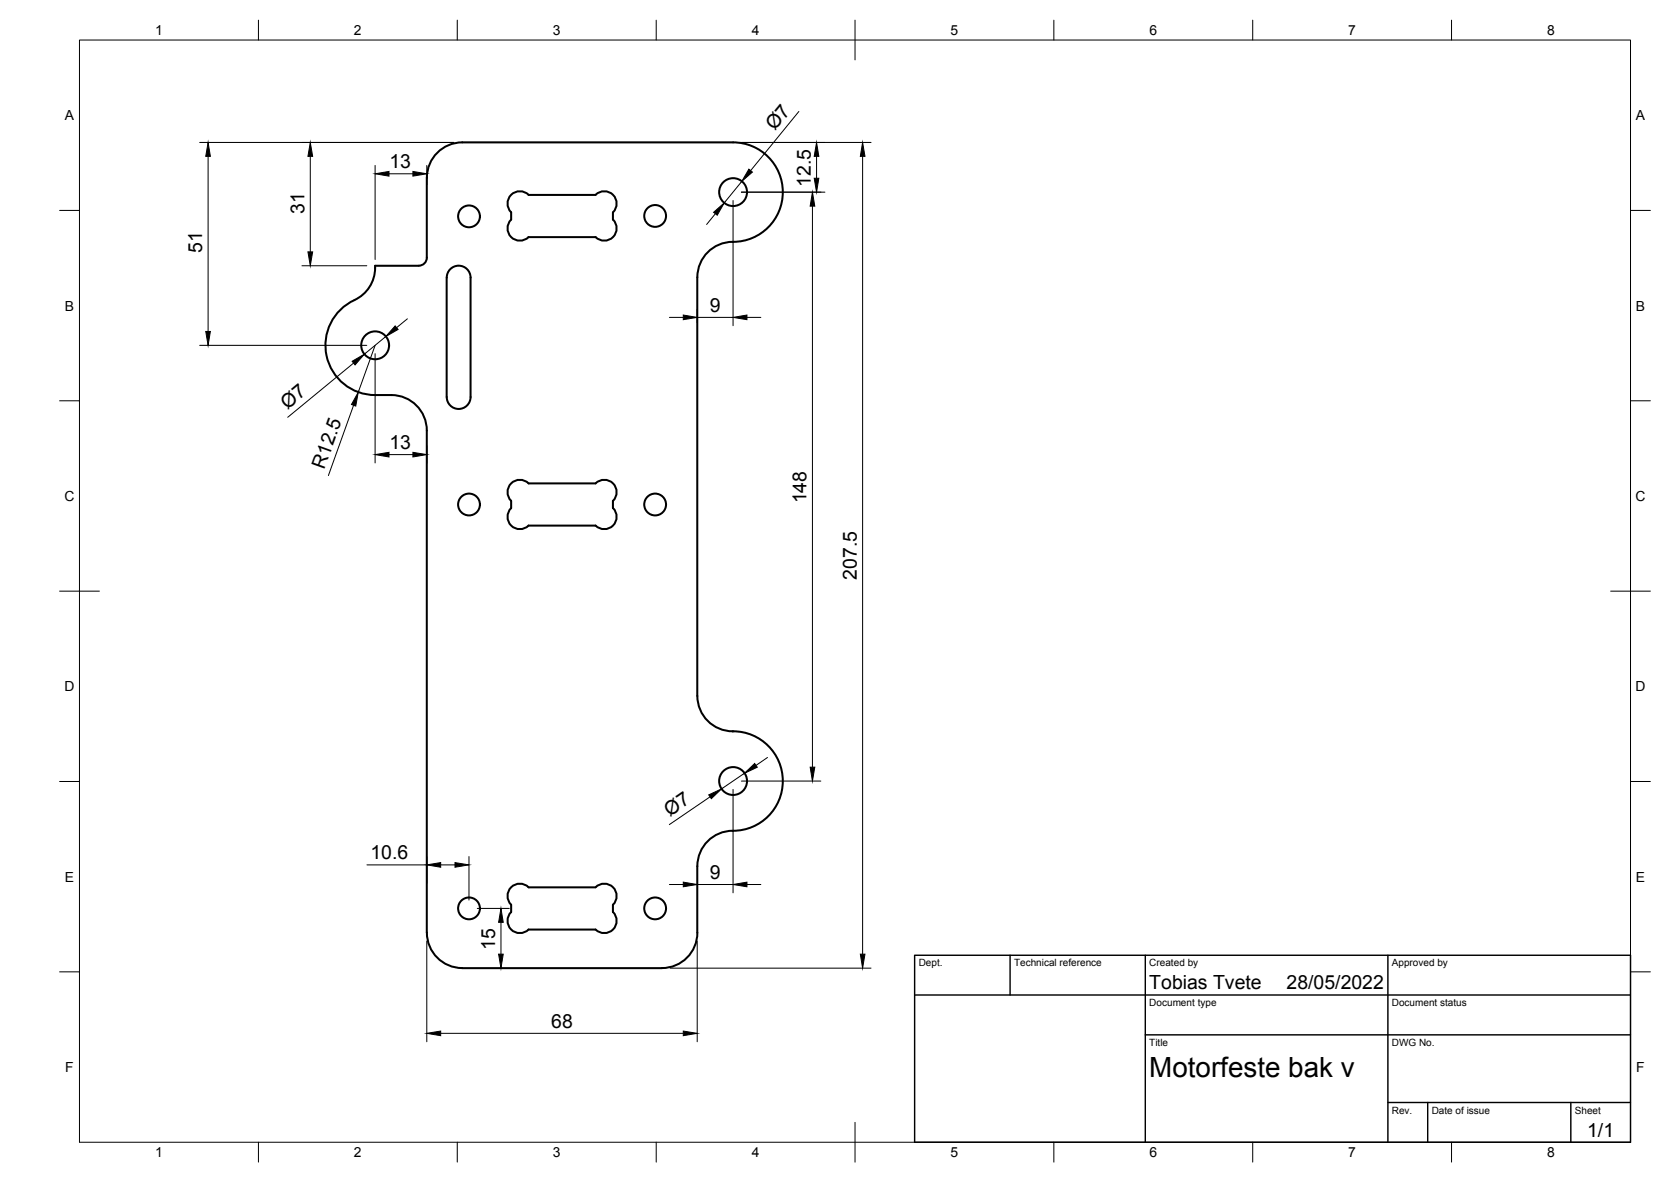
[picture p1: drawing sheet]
<svg xmlns="http://www.w3.org/2000/svg" width="420mm" height="297mm" viewBox="0 0 420 297" stroke-linecap="round" stroke-linejoin="round" font-family="sans-serif">
<!-- layer: Visible -->
<g fill="none" stroke="#000" stroke-width=".51">
<path d="M107.3 44.7v20.1a2 2 0 0 1-2 2h-11a8.9 8.9 0 0 1-5.2 8.6M107.3 44.7a8.9 8.9 0 0 1 8.9-8.9h68.1a12.5 12.5 0 0 1 12.5 12.5 12.5 12.5 0 0 1-12.6 12.5 8.9 8.9 0 0 0-8.9 8.9M128.5 49a3.1 3.1 0 0 1 4.4 0h16.9a3.1 3.1 0 0 1 4.3 0 3.1 3.1 0 0 1 0 4.3v1.9a3.1 3.1 0 0 1 0 4.4 3.1 3.1 0 0 1-4.4 0h-16.8a3.1 3.1 0 0 1-4.4 0 3.1 3.1 0 0 1 0-4.4v-1.9a3.1 3.1 0 0 1 0-4.3zM89.1 75.4a12.5 12.5 0 0 0-7 14 12.5 12.5 0 0 0 12.2 9.9M113.5 67.4a2.99 2.99 0 0 1 3.1-.3 2.99 2.99 0 0 1 1.7 2.7v30a3 3 0 0 1-3 3 3 3 0 0 1-3-3v-30a2.99 2.99 0 0 1 1.2-2.4zM175.3 69.7v105.2a8.9 8.9 0 0 0 9 8.9 12.5 12.5 0 0 1 12.5 12.5 12.5 12.5 0 0 1-12.5 12.5M94.3 99.3h4.1M98.4 99.3a8.9 8.9 0 0 1 8.9 8.9v126.2M128.5 127.7a3.1 3.1 0 0 0 0 4.4 3.1 3.1 0 0 0 4.4 0h16.9a3.1 3.1 0 0 0 4.3 0 3.1 3.1 0 0 0 0-4.4M128.5 127.7v-1.8a3.1 3.1 0 0 1 0-4.4 3.1 3.1 0 0 1 4.4 0h16.9a3.1 3.1 0 0 1 4.3 0 3.1 3.1 0 0 1 0 4.4v1.8M184.2 208.8h.1M184.2 208.8a8.9 8.9 0 0 0-8.9 8.9v16.7a8.9 8.9 0 0 1-8.9 8.9h-50.2a8.9 8.9 0 0 1-8.9-8.9"/>
<path d="M128.5 229.2a3.1 3.1 0 0 0 0 4.4 3.1 3.1 0 0 0 4.4 0h16.9a3.1 3.1 0 0 0 4.3 0 3.1 3.1 0 0 0 0-4.4M132.9 223h16.8M132.9 223a3.1 3.1 0 0 0-4.4 0 3.1 3.1 0 0 0 0 4.4v1.8M149.8 223a3.1 3.1 0 0 1 4.3 0 3.1 3.1 0 0 1 0 4.4v1.8"/>
<circle cx="117.9" cy="54.4" r="2.74"/>
<circle cx="164.7" cy="54.3" r="2.74"/>
<circle cx="184.3" cy="48.3" r="3.5"/>
<circle cx="94.3" cy="86.8" r="3.5"/>
<circle cx="117.9" cy="126.8" r="2.74"/>
<circle cx="164.7" cy="126.8" r="2.74"/>
<circle cx="184.3" cy="196.3" r="3.5"/>
<circle cx="117.9" cy="228.3" r="2.74"/>
<circle cx="164.7" cy="228.3" r="2.74"/>
</g>
<!-- layer: Border -->
<g fill="none" stroke="#000" stroke-width=".25">
<path d="M20 10.1h390v276.9h-390zM65 5.1v5M115 5.1v5M165 5.1v5M215 5.1v10M265 5.1v5M315 5.1v5M365 5.1v5M15 52.9h5M410 52.9h5M15 100.7h5M410 100.7h5"/>
<path d="M15 148.6h10M405 148.6h10M15 196.4h5M410 196.4h5M15 244.2h5M410 244.2h5M65 287v5M115 287v5M165 287v5M215 282.1v9.9M265 287v5M315 287v5"/>
<path d="M365 287v5"/>
</g>
<!-- layer: TitleBlock -->
<path d="M230 240.1h180v46.9h-180zM230 250h180M254 240.1v9.9M288 240.1v46.9M349 240.1v46.9M288 260.1h122M349 277.1h61M359 277.1v9.9M395 277.1v9.9" fill="none" stroke="#000" stroke-width=".36"/>
<!-- layer: Dimensions -->
<g fill="none" stroke="#000" stroke-width=".25">
<path d="M50.2 35.8h63.9M52.3 39.3v44M78 39.3v24M186.4 35.8h32.6M200.9 28l-12.2 14.9M205.3 39.3v5.5M216.9 39.3v200.5M94.3 41.6v23.6M97.8 43.7h6M107.3 41.6v4.8M179.9 53.7l-2.2 2.7M184.3 50.4v31.5"/>
<path d="M186.4 48.3h21M186.5 45.6l-4.4 5.4M204.3 51.8v141M75.9 66.8h16.3M168.3 79.8h3.5M175.3 77.7v3.4M175.3 79.8h9M187.8 79.8h3.5M50.2 86.8h42M88.9 91.2l-16.6 13.7M94.3 86.8l-4.2 11.8M94.3 88.9v27.4"/>
<path d="M97 84.6l-5.4 4.4M102.4 80.1l-2.7 2.2M88.9 101.9l-6.3 17.6M97.8 114.2h6M107.3 112.1v4.2M184.3 198.4v26M186.4 196.3h20M187.2 194.3l-5.8 4M193 190.4l-2.9 1.9M92.3 217.3h15M107.3 215.3v6.5M110.8 217.3h3.6"/>
<path d="M117.9 215.3v10.9M178.5 200.2l-10.2 7M107.3 236.5v25.3M120 228.3h8.1M126 231.8v8M168.3 222.3h3.5M175.3 222.3h9M175.3 236.5v25.3M187.8 222.3h3.5M110.8 259.7h61M168.5 243.3h50.5"/>
</g>
<g fill="#000" stroke="#000" stroke-width=".25">
<path d="M52.3 35.8l.6 3.5h-1.2zM78 35.8l.6 3.5h-1.2zM205.3 35.8l.6 3.5h-1.2zM216.9 35.8l.6 3.5h-1.2zM94.3 43.7l3.5-.6v1.2zM103.8 43.1l3.5 .6-3.5 .6zM179.4 53.3l2.7-2.3-1.8 3.1zM188.3 42.5l.9 .8-2.7 2.3zM204.3 48.3l.6 3.5h-1.2zM204.7 44.8h1.2l-.6 3.5zM77.4 63.3h1.2l-.6 3.5zM171.8 79.2l3.5 .6-3.5 .5z"/>
<path d="M184.3 79.8l3.5-.6v1.1zM51.7 83.3h1.2l-.6 3.5zM88.5 90.8l3.1-1.8-2.3 2.7zM99.4 81.9l.7 .9-3.1 1.8zM90.1 98.6l-.6 3.5-1.1-.5zM94.3 114.2l3.5-.5v1.1zM103.8 113.7l3.5 .5-3.5 .6zM178.2 199.8l3.2-1.5-2.5 2.4zM187.2 194.3l2.6-2.4 .6 .9zM203.7 192.8h1.2l-.6 3.5zM107.3 217.3l3.5-.5v1.1zM114.4 216.8l3.5 .5-3.5 .6z"/>
<path d="M126 228.3l.5 3.5h-1.1zM125.4 239.8h1.1l-.5 3.5zM171.8 221.7l3.5 .6-3.5 .5zM184.3 222.3l3.5-.6v1.1zM216.3 239.8h1.2l-.6 3.5zM107.3 259.7l3.5-.6v1.2zM171.8 259.1l3.5 .6-3.5 .6z"/>
</g>
<text font-size="7" x="289" y="270.6">Motorfeste bak v</text>
<g font-size="4.9">
<text x="194.8" y="33" transform="rotate(-51 194.8 33)">Ø7</text>
<text x="97.9" y="42.2">13</text>
<text x="203.9" y="47" transform="rotate(-90 203.9 47)">12.5</text>
<text x="76.6" y="53.7" transform="rotate(-90 76.6 53.7)">31</text>
<text x="50.9" y="63.7" transform="rotate(-90 50.9 63.7)">51</text>
<text x="178.5" y="78.3">9</text>
<text x="72.3" y="102.9" transform="rotate(-39 72.3 102.9)">Ø7</text>
<text x="97.9" y="112.8">13</text>
<text x="81.5" y="118.1" transform="rotate(-70 81.5 118.1)">R12.5</text>
<text x="202.8" y="126.5" transform="rotate(-90 202.8 126.5)">148</text>
<text x="215.4" y="145.6" transform="rotate(-90 215.4 145.6)">207.5</text>
<text x="168.4" y="205.3" transform="rotate(-34 168.4 205.3)">Ø7</text>
<text x="93.1" y="215.9">10.6</text>
<text x="178.5" y="220.8">9</text>
<text x="124.5" y="238.7" transform="rotate(-90 124.5 238.7)">15</text>
<text x="289" y="248.5">Tobias Tvete</text>
<text x="323.5" y="248.5">28/05/2022</text>
<text x="138.6" y="258.2">68</text>
<text x="399.1" y="285.7">1/1</text>
</g>
<g font-size="3.5">
<text x="39" y="8.8">1</text>
<text x="89" y="8.8">2</text>
<text x="139" y="8.8">3</text>
<text x="189" y="8.8">4</text>
<text x="239" y="8.8">5</text>
<text x="289" y="8.8">6</text>
<text x="339" y="8.8">7</text>
<text x="389" y="8.8">8</text>
<text x="16.3" y="30.2">A</text>
<text x="411.3" y="30.2">A</text>
<text x="16.3" y="78">B</text>
<text x="411.3" y="78">B</text>
<text x="16.2" y="125.9">C</text>
<text x="411.2" y="125.9">C</text>
<text x="16.2" y="173.7">D</text>
<text x="411.2" y="173.7">D</text>
<text x="16.3" y="221.6">E</text>
<text x="411.3" y="221.6">E</text>
<text x="16.4" y="269.4">F</text>
<text x="411.4" y="269.4">F</text>
<text x="39" y="290.8">1</text>
<text x="89" y="290.8">2</text>
<text x="139" y="290.8">3</text>
<text x="189" y="290.8">4</text>
<text x="239" y="290.8">5</text>
<text x="289" y="290.8">6</text>
<text x="339" y="290.8">7</text>
<text x="389" y="290.8">8</text>
</g>
<g font-size="2.5">
<text x="231" y="242.9">Dept.</text>
<text x="255" y="242.9">Technical reference</text>
<text x="289" y="242.9">Created by</text>
<text x="350" y="242.9">Approved by</text>
<text x="289" y="252.8">Document type</text>
<text x="350" y="252.8">Document status</text>
<text x="289" y="262.9">Title</text>
<text x="350" y="262.9">DWG No.</text>
<text x="350" y="279.9">Rev.</text>
<text x="360" y="279.9">Date of issue</text>
<text x="396" y="279.9">Sheet</text>
</g>
</svg>
